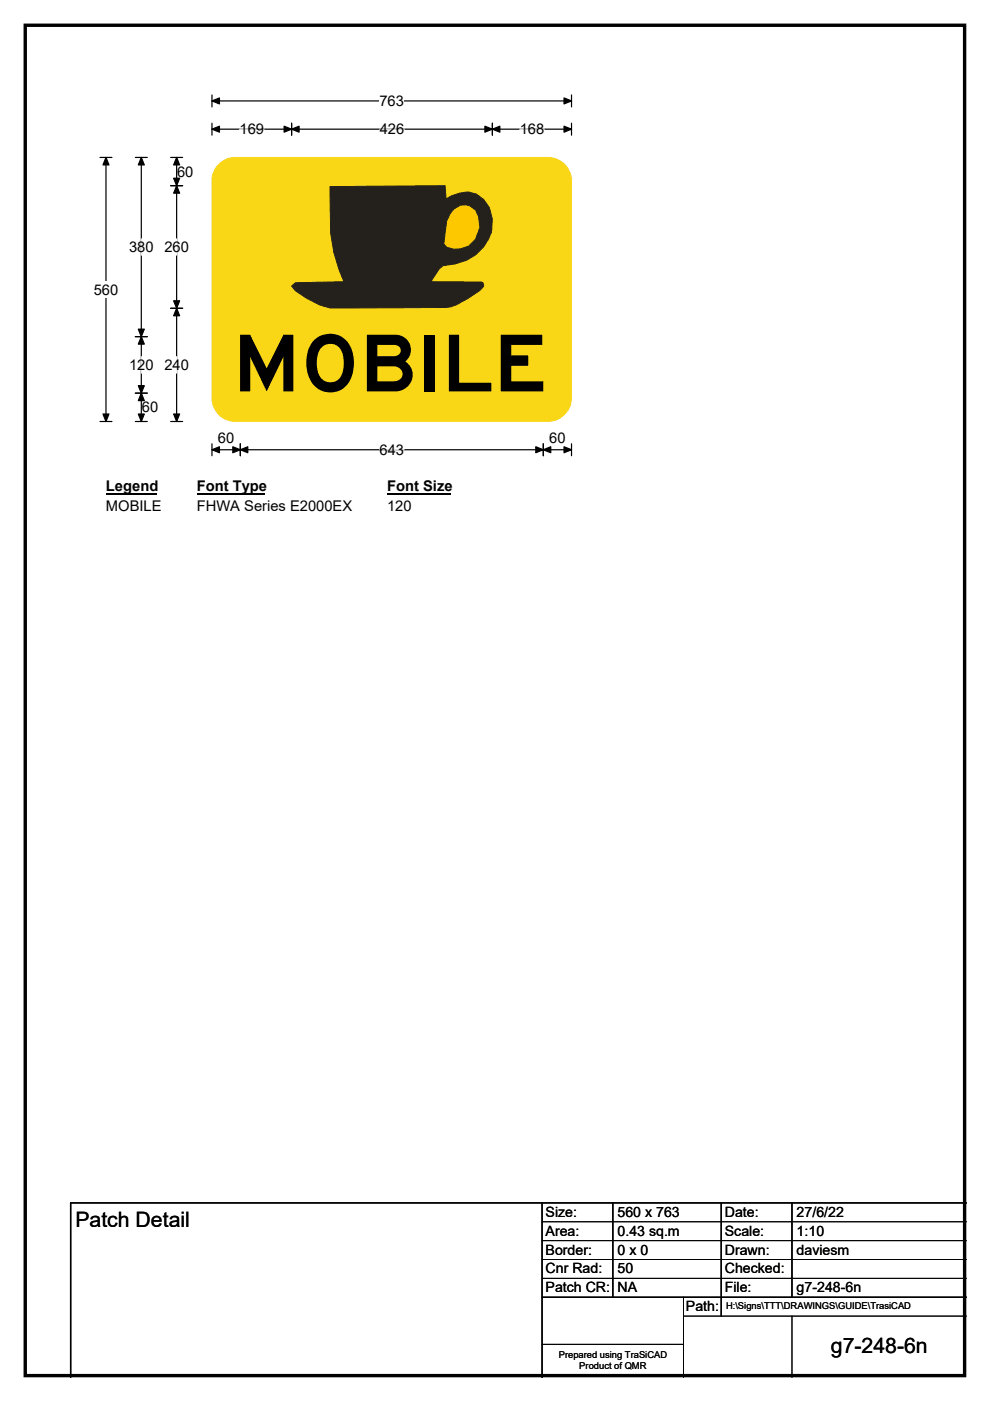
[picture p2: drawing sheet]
<svg xmlns="http://www.w3.org/2000/svg" width="210mm" height="297mm" viewBox="0 0 210 297" stroke-linecap="round" stroke-linejoin="round" font-family="sans-serif">
<path d="M5.4 5.4h199.2v286.3h-199.2z" fill="none" stroke="#000" stroke-width=".72"/>
<path d="M45 21.4h76.2M45 20.1v2.6M121.2 20.1v2.6" fill="none" stroke="#000" stroke-width=".25"/>
<path d="M45 21.4l1.5-.6v1.2zM119.6 20.8l1.6 .6-1.6 .6z" fill="#000" stroke="#000" stroke-width=".25"/>
<path d="M80.5 19.7h5.2v3.5h-5.2z" fill="#fff"/>
<g fill="none" stroke="#000" stroke-width=".25">
<path d="M21.2 33.4h2.5M22.5 33.4v56M45 27.4h76.2M45 26.1v2.6M61.8 26.1v2.6M104.4 26.1v2.6M121.2 26.1v2.6M21.2 89.4h2.5M45 94.1v2.5M45 95.4h76.2M51 94.1v2.5M115.2 94.1v2.5"/>
<path d="M121.2 94.1v2.5"/>
</g>
<g fill="#000" stroke="#000" stroke-width=".25">
<path d="M22.5 33.4l.6 1.6h-1.3zM45 27.4l1.5-.6v1.2zM61.8 27.4l1.6-.6v1.2zM60.3 26.8l1.5 .6-1.5 .6zM102.8 26.8l1.6 .6-1.6 .6zM104.4 27.4l1.6-.6v1.2zM119.6 26.8l1.6 .6-1.6 .6zM21.8 87.8h1.3l-.6 1.6zM45 95.4l1.5-.7v1.3zM51 95.4l1.6-.7v1.3zM49.4 94.7l1.6 .7-1.6 .6zM113.6 94.7l1.6 .7-1.6 .6z"/>
<path d="M115.2 95.4l1.6-.7v1.3zM119.6 94.7l1.6 .7-1.6 .6z"/>
</g>
<path d="M50.8 27.4h5.2M80.5 27.4h5.2M110.2 27.4h5.2M80.5 95.4h5.2" fill="none" stroke="#fff" stroke-width=".25"/>
<path d="M19.9 59.6h5.2v3.5h-5.2z" fill="#fff"/>
<path d="M28.7 33.4h2.5M30 33.4v56M36.2 33.4h2.5M36.2 39.4h2.5M37.5 33.4v56M28.7 71.4h2.5M36.2 65.4h2.5M28.7 83.4h2.5M28.7 89.4h2.5M36.2 89.4h2.5" fill="none" stroke="#000" stroke-width=".25"/>
<path d="M30 33.4l.6 1.6h-1.3zM37.5 39.4l.6 1.6h-1.3zM37.5 33.4l.6 1.6h-1.3zM36.8 37.8h1.3l-.6 1.6zM30 71.4l.6 1.6h-1.3zM29.3 69.8h1.3l-.6 1.6zM36.8 63.8h1.3l-.6 1.6zM37.5 65.4l.6 1.6h-1.3zM29.3 81.8h1.3l-.6 1.6zM30 83.4l.6 1.5h-1.3zM29.3 87.8h1.3l-.6 1.6zM36.8 87.8h1.3l-.6 1.6z" fill="#000" stroke="#000" stroke-width=".25"/>
<path d="M30 50.6v3.5M37.5 50.6v3.5M30 75.6v3.5M37.5 75.6v3.5" fill="none" stroke="#fff" stroke-width=".25"/>
<path d="M22.5 101.3h10.7v3.5h-10.7z" fill="#fff"/>
<path d="M22.5 104.6h10.7" fill="none" stroke="#000" stroke-width=".32"/>
<path d="M41.7 101.3h14.4v3.5h-14.4z" fill="#fff"/>
<path d="M41.7 104.6h14.4" fill="none" stroke="#000" stroke-width=".32"/>
<path d="M82.1 101.3h13.5v3.5h-13.5z" fill="#fff"/>
<path d="M82.1 104.6h13.5" fill="none" stroke="#000" stroke-width=".32"/>
<g fill="#fff">
<path d="M22.5 105.5h11.7v3.5h-11.7z"/>
<path d="M41.7 105.5h32.9v3.5h-32.9z"/>
<path d="M82.1 105.5h5.2v3.5h-5.2z"/>
</g>
<path d="M46.7 34.5a5 5 0 0 1 3.2-1.1h66.3a5 5 0 0 1 5 5v45.9a5 5 0 0 1-5 5h-66.3a5 5 0 0 1-4.9-5v-45.9a5 5 0 0 1 1.7-3.9z" fill-rule="evenodd" fill="#fad716" stroke="#fad716" stroke-width=".21"/>
<path d="M70 39.6l24.4-.2 .2 2.8 1.2-.7 1.6-.5a5.2 5.2 0 0 1 6.4 3 7.6 7.6 0 0 1-1.2 8.3 11.2 11.2 0 0 1-8.7 4l-.8 .8-1.7 2.6 10.7 .1 .4 .2 .1 .6-.7 .9-2.7 1.8-2.3 1.3-1.2 .4-1 .2-24.7 .1-2.2-.7-2.9-1.4-2.3-1.6-.8-1 .9-.7 10.2-.2-1-2.5-1.1-3.7-.7-4.1z" fill-rule="evenodd" fill="#24211d" stroke="#24211d" stroke-width=".21"/>
<path d="M96.3 44.3a3.1 3.1 0 0 1 5.2 1.7l.3 2.2-.9 2.5a5 5 0 0 1-6.2 1.7l-.6-.7 .6-4.8 .7-1.5z" fill-rule="evenodd" fill="#fdc800" stroke="#24211d" stroke-width=".21"/>
<path d="M115 255v37M130 255v20M153 255v24M168 255v20M205 255h-190v37M115 275h90" fill="none" stroke="#000" stroke-width=".3"/>
<path d="M115 259h90M115 263h90M115 267h90M115 271h90M145 279h60M145 275v17M168 279v13M115 285h30" fill="none" stroke="#000" stroke-width=".21"/>
<text font-size="16.7" x="49.4" y="83">MOBILE</text>
<g font-size="4.5">
<text x="16" y="260.1">Patch Detail</text>
<text x="176.2" y="286.9">g7-248-6n</text>
</g>
<g font-size="3.1">
<text x="80.5" y="22.5">763</text>
<text x="50.8" y="28.4">169</text>
<text x="80.5" y="28.4">426</text>
<text x="110.2" y="28.4">168</text>
<text x="37.6" y="37.4">60</text>
<text x="27.4" y="53.4">380</text>
<text x="34.9" y="53.4">260</text>
<text x="19.9" y="62.4">560</text>
<text x="27.4" y="78.4">120</text>
<text x="34.9" y="78.4">240</text>
<text x="30.1" y="87.4">60</text>
<text x="46.2" y="94">60</text>
<text x="116.5" y="94">60</text>
<text x="80.5" y="96.4">643</text>
<text x="22.5" y="104.2">Legend</text>
<text x="41.7" y="104.2">Font Type</text>
<text x="82.1" y="104.2">Font Size</text>
<text x="22.5" y="108.3">MOBILE</text>
<text x="41.7" y="108.3">FHWA Series E2000EX</text>
<text x="82.1" y="108.3">120</text>
</g>
<g font-size="3">
<text x="115.7" y="258">Size:</text>
<text x="131" y="258">560 x 763</text>
<text x="153.7" y="258">Date:</text>
<text x="169" y="258">27/6/22</text>
<text x="115.7" y="262">Area:</text>
<text x="131" y="262">0.43 sq.m</text>
<text x="153.7" y="262">Scale:</text>
<text x="169" y="262">1:10</text>
<text x="115.7" y="266">Border:</text>
<text x="115.7" y="270">Cnr Rad:</text>
<text x="131" y="266">0 x 0</text>
<text x="131" y="270">50</text>
<text x="153.7" y="266">Drawn:</text>
<text x="153.7" y="270">Checked:</text>
<text x="169" y="266">daviesm</text>
<text x="115.7" y="274">Patch CR:</text>
<text x="131" y="274">NA</text>
<text x="153.7" y="274">File:</text>
<text x="169" y="274">g7-248-6n</text>
<text x="145.5" y="278">Path:</text>
</g>
<g font-size="2">
<text x="154" y="277.6">H:\Signs\TTT\DRAWINGS\GUIDE\TrasiCAD</text>
<text x="118.5" y="287.8">Prepared using TraSiCAD</text>
<text x="122.9" y="290.2">Product of QMR</text>
</g>
</svg>
